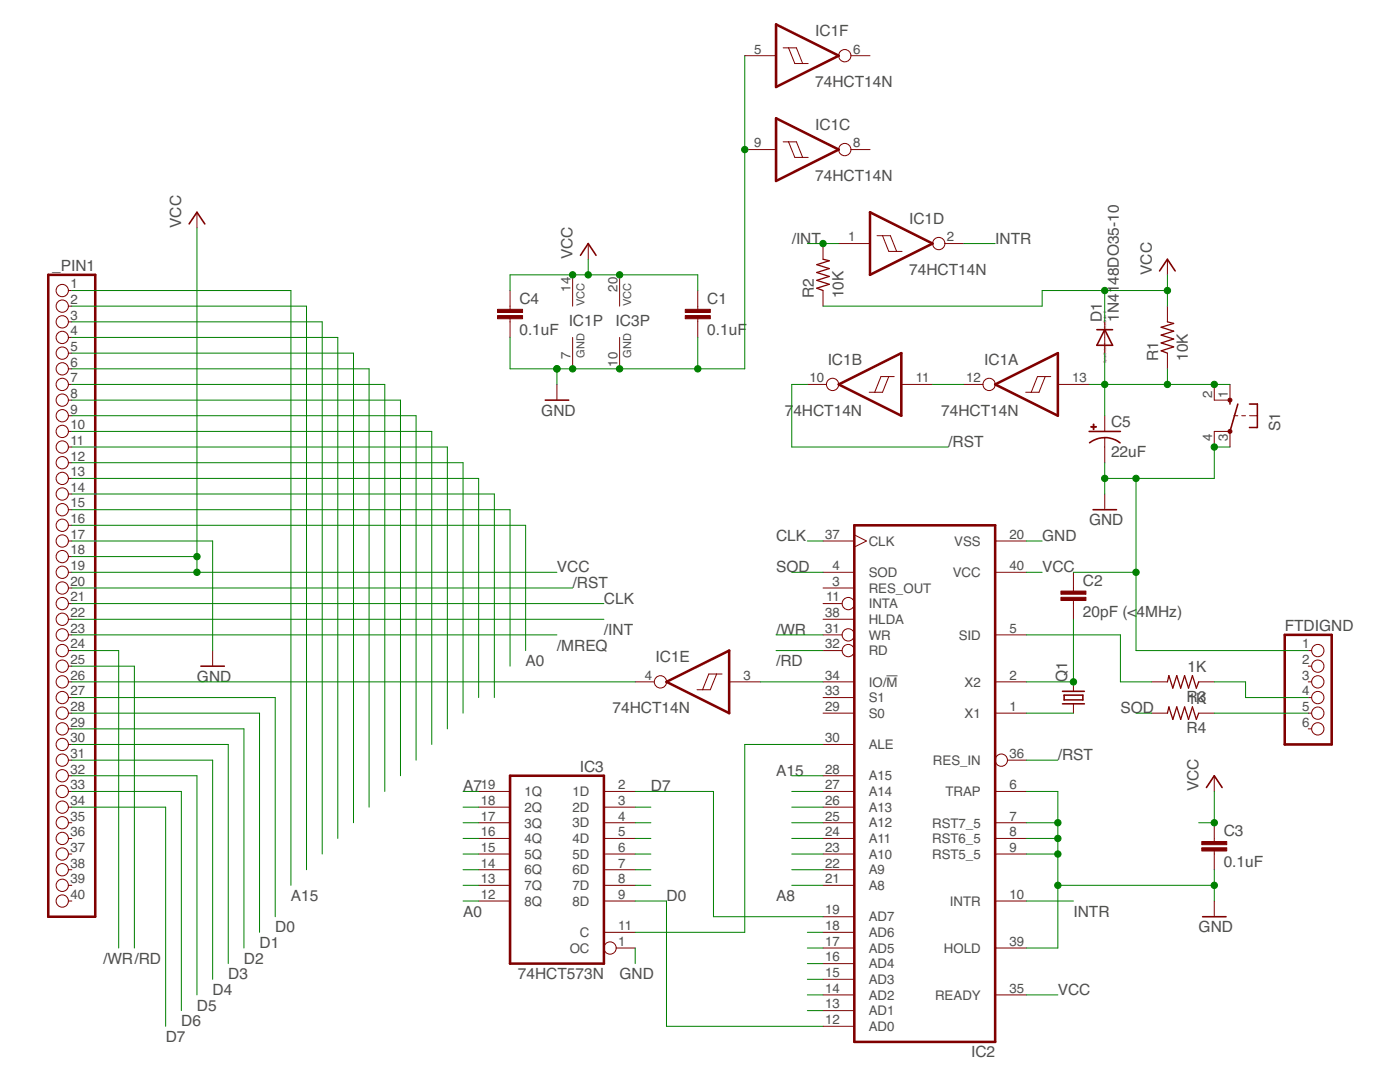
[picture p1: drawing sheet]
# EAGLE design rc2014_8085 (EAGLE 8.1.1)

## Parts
_PIN1  PINHD-1X40  [1X40]
C1  0.1uF  C-EU050-024X044  [C050-024X044]
C2  20pF (<4MHz)  C-EU050-024X044  [C050-024X044]
C3  0.1uF  C-EU050-024X044  [C050-024X044]
C4  0.1uF  C-EU050-024X044  [C050-024X044]
C5  22uF  CPOL-USTAP5-80  [TAP5-80]
D1  1N4148DO35-10  [DO35-10]
FTDIGND  PINHD-1X6  [1X06]
IC1  74HCT14N  [DIL14]
IC2  8085  [DIL40]
IC3  74HCT573N  [DIL20]
Q1  CRYSTALHC49S  [HC49/S]
R1  10K  R-US_0207/10  [0207/10]
R2  10K  R-US_0207/10  [0207/10]
R3  1K  R-US_0207/10  [0207/10]
R4  1K  R-US_0207/10  [0207/10]
S1  10-XX  [B3F-10XX]

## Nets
/INT: _PIN1.22 IC1.1(D:I) R2.2
/IORQ: _PIN1.26 IC1.4(E:O)
/MREQ: _PIN1.23 IC1.3(E:I) IC2.34(IO/!M)
/RD: _PIN1.25 IC2.32(RD)
/RST: _PIN1.20 IC1.10(B:O) IC2.36(RES_IN)
/WR: _PIN1.24 IC2.31(WR)
A0: _PIN1.16 IC3.12(8Q)
A1: _PIN1.15 IC3.13(7Q)
A2: _PIN1.14 IC3.14(6Q)
A3: _PIN1.13 IC3.15(5Q)
A4: _PIN1.12 IC3.16(4Q)
A5: _PIN1.11 IC3.17(3Q)
A6: _PIN1.10 IC3.18(2Q)
A7: _PIN1.9 IC3.19(1Q)
A8: _PIN1.8 IC2.21(A8)
A9: _PIN1.7 IC2.22(A9)
A10: _PIN1.6 IC2.23(A10)
A11: _PIN1.5 IC2.24(A11)
A12: _PIN1.4 IC2.25(A12)
A13: _PIN1.3 IC2.26(A13)
A14: _PIN1.2 IC2.27(A14)
A15: _PIN1.1 IC2.28(A15)
ALE: IC2.30(ALE) IC3.11(C)
CLK: _PIN1.21 IC2.37(CLK)
D0: _PIN1.27 IC2.12(AD0) IC3.9(8D)
D1: _PIN1.28 IC2.13(AD1) IC3.8(7D)
D2: _PIN1.29 IC2.14(AD2) IC3.7(6D)
D3: _PIN1.30 IC2.15(AD3) IC3.6(5D)
D4: _PIN1.31 IC2.16(AD4) IC3.5(4D)
D5: _PIN1.32 IC2.17(AD5) IC3.4(3D)
D6: _PIN1.33 IC2.18(AD6) IC3.3(2D)
D7: _PIN1.34 IC2.19(AD7) IC3.2(1D)
GND: _PIN1.17 C1.2 C2.1 C3.2 C4.2 C5.- FTDIGND.1 IC1.5(F:I) IC1.7(P:GND) IC1.9(C:I) IC2.6(TRAP) IC2.7(RST7_5) IC2.8(RST6_5) IC2.9(RST5_5) IC2.20(VSS) IC2.39(HOLD) IC3.1(OC) IC3.10(GND) S1.3(P) S1.4(P1)
INTR: IC1.2(D:O) IC2.10(INTR)
N$5: IC2.1(X1) Q1.1
N$6: C2.2 IC2.2(X2) Q1.2
N$15: IC1.11(B:I) IC1.12(A:O)
RESET: C5.+ D1.A IC1.13(A:I) R1.1 S1.1(S) S1.2(S1)
RX: FTDIGND.4 R3.1
SID: IC2.5(SID) R3.2
SOD: IC2.4(SOD) R4.2
TX: FTDIGND.5 R4.1
VCC: _PIN1.18 _PIN1.19 C1.1 C3.1 C4.1 D1.C IC1.14(P:VCC) IC2.35(READY) IC2.40(VCC) IC3.20(VCC) R1.2 R2.1
Unconnected: _PIN1.35 _PIN1.36 _PIN1.37 _PIN1.38 _PIN1.39 _PIN1.40 FTDIGND.2 FTDIGND.3 FTDIGND.6 IC1.6(F:O) IC1.8(C:O) IC2.3(RES_OUT) IC2.11(INTA) IC2.29(S0) IC2.33(S1) IC2.38(HLDA)
